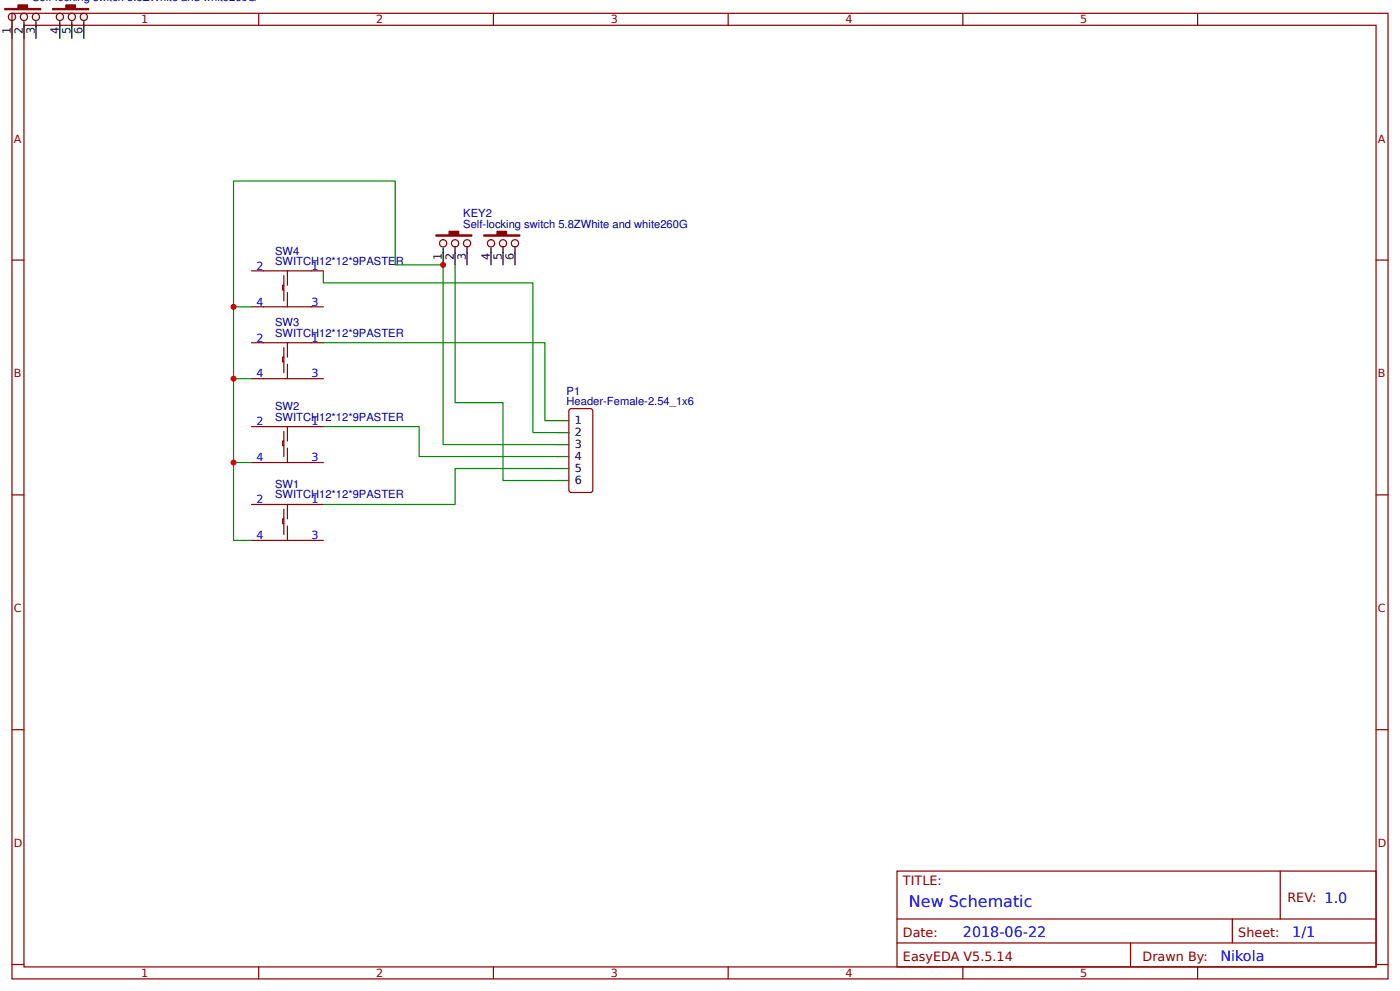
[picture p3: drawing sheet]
<svg xmlns="http://www.w3.org/2000/svg" width="309mm" height="219mm" viewBox="0 0 309 219" stroke-linecap="round" stroke-linejoin="round" font-family="sans-serif">
<g fill="none" stroke="#800" stroke-width=".26">
<path d="M2.6 2.9h304.1v213.3h-304.1zM5.3 5.6h298.7v207.9h-298.7zM57.1 2.9v2.7M109 2.9v2.7M160.9 2.9v2.7M212.7 2.9v2.7M264.6 2.9v2.7M2.6 57.4h2.7M55.6 59.8h15.8M63.5 59.8v3.2M97.9 52.9a.81 .81 0 0 0-.7 1.1 .81 .81 0 0 0 1.2 .4 .81 .81 0 0 0-.1-1.3l-.4-.2M304 57.4h2.7"/>
<path d="M55.6 75.7h15.8M55.6 67.8h15.8M62.7 78.9h-.3v1h.3M62.7 63h-.3v1.1h.3M62.7 60.9v5.5M62.7 76.8v5.5M63.5 64.6v3.2M63.5 75.7v3.2M55.6 94.2h15.8M55.6 83.6h15.8M62.7 97.4h-.3v1.1h.3M62.7 95.3v5.5"/>
<path d="M63.5 80.5v3.1M63.5 94.2v3.2M63.5 99v3.2M125.7 90.5l.5-.3h4.2l.3 .1 .3 .5v17.4l-.1 .3-.5 .3h-4.2l-.3-.1-.2-.5zM2.6 109.3h2.7M55.6 111.4h15.8M55.6 119.4h15.8M55.6 102.2h15.8M62.7 114.6h-.3v1h.3M62.7 112.5v5.5M63.5 111.4v3.2M63.5 116.2v3.2"/>
<path d="M304 109.3h2.7M2.6 161.2h2.7M304 161.2h2.7M198.2 192.4h105.8v21.1h-105.8zM282.8 192.4v10.6M2.6 213h2.7M57.1 213.5v2.7M109 213.5v2.7M160.9 213.5v2.7M198.2 203h105.8M198.2 208.3h105.8M212.7 213.5v2.7"/>
<path d="M249.8 208.3v5.2M264.6 213.5v2.7M272.3 203v5.3M304 213h2.7"/>
<circle cx="2.6" cy="3.7" r=".8"/>
<circle cx="5.3" cy="3.7" r=".8"/>
<circle cx="7.9" cy="3.7" r=".8"/>
<circle cx="13.2" cy="3.7" r=".8"/>
<circle cx="15.9" cy="3.7" r=".8"/>
<circle cx="18.5" cy="3.7" r=".8"/>
<circle cx="100.5" cy="53.7" r=".8"/>
<circle cx="103.2" cy="53.7" r=".8"/>
<circle cx="108.5" cy="53.7" r=".8"/>
<circle cx="111.1" cy="53.7" r=".8"/>
<circle cx="113.8" cy="53.7" r=".8"/>
</g>
<g fill="none" stroke="#000" stroke-width=".26">
<path d="M2.6 4.8v3.7M5.3 4.8v3.7M7.9 4.8v3.7M13.2 4.8v3.7M15.9 4.8v3.7M18.5 4.8v3.7M97.9 54.8v3.7M100.5 54.8v3.7M103.2 54.8v3.7M108.5 54.8v3.7M111.1 54.8v3.7M113.8 54.8v3.7"/>
<path d="M123 92.9h2.7M123 95.5h2.7M123 98.2h2.7M123 100.8h2.7M123 103.5h2.7M123 106.1h2.7"/>
</g>
<g fill="#800" stroke="#800" stroke-width=".26">
<path d="M1.1 1.9h2.9v-.8h2.1v.8h2.9v.2h-7.9z"/>
<path d="M11.6 1.9h3v-.8h2.1v.8h2.9v.2h-8z"/>
<path d="M96.3 51.9h2.9v-.8h2.1v.8h2.9v.2h-7.9z"/>
<path d="M106.9 51.9h2.9v-.8h2.1v.8h2.9v.2h-7.9z"/>
</g>
<path d="M71.4 59.8v2.7h46.3v33h5.3M100.5 58.5v30.4h10.6v17.2h11.9M51.6 67.8v-27.8h35.7v18.5h10.6v39.7h25.1M55.6 67.8h-4v15.8h4M71.4 75.7h49v17.2h2.6M51.6 83.6v18.6h4M71.4 94.2h21.2v6.6h30.4M51.6 102.2v17.2h4M123 103.5h-22.5v7.9h-29.1" fill="none" stroke="#080" stroke-width=".26"/>
<g fill="#c00">
<circle cx="97.9" cy="58.5" r=".66"/>
<circle cx="51.6" cy="83.6" r=".66"/>
<circle cx="51.6" cy="102.2" r=".66"/>
<circle cx="51.6" cy="67.8" r=".66"/>
</g>
<text font-size="3.5" fill="#00f" x="200.8" y="200.3">New Schematic</text>
<g font-size="3.2" fill="#00f">
<text x="212.7" y="206.9">2018-06-22</text>
<text x="285.5" y="206.9">1/1</text>
<text x="269.6" y="212.2">Nikola</text>
</g>
<g font-size="2.8" fill="#800">
<text x="199.5" y="195.6">TITLE:</text>
<text x="284.4" y="199.3">REV: 1.0</text>
<text x="199.5" y="206.9">Date:</text>
<text x="273.6" y="206.9">Sheet:</text>
<text x="199.5" y="212.2">EasyEDA V5.5.14</text>
<text x="252.4" y="212.2">Drawn By:</text>
</g>
<g font-size="2.5" fill="#000080">
<text x="7.1" y=".3">Self locking switch 5.8ZWhite and white260G</text>
<text x="102.4" y="50.3">Self-locking switch 5.8ZWhite and white260G</text>
<text x="102.4" y="48">KEY2</text>
<text x="60.8" y="58.5">SWITCH12*12*9PASTER</text>
<text x="60.8" y="56.2">SW4</text>
<text x="60.8" y="74.4">SWITCH12*12*9PASTER</text>
<text x="60.8" y="72.1">SW3</text>
<text x="125.2" y="89.5">Header-Female-2.54_1x6</text>
<text x="125.2" y="87.2">P1</text>
<text x="60.8" y="92.9">SWITCH12*12*9PASTER</text>
<text x="60.8" y="90.6">SW2</text>
<text x="60.8" y="107.8">SW1</text>
<text x="60.8" y="110.1">SWITCH12*12*9PASTER</text>
</g>
<g font-size="2.5" fill="#800">
<text x="31.2" y="5.2">1</text>
<text x="83.1" y="5.2">2</text>
<text x="134.9" y="5.2">3</text>
<text x="186.8" y="5.2">4</text>
<text x="238.7" y="5.2">5</text>
<text x="3" y="31.5">A</text>
<text x="304.4" y="31.5">A</text>
<text x="3" y="83.4">B</text>
<text x="304.4" y="83.4">B</text>
<text x="3" y="135.2">C</text>
<text x="304.4" y="135.2">C</text>
<text x="3" y="187.1">D</text>
<text x="304.4" y="187.1">D</text>
<text x="31.2" y="215.8">1</text>
<text x="83.1" y="215.8">2</text>
<text x="134.9" y="215.8">3</text>
<text x="186.8" y="215.8">4</text>
<text x="238.7" y="215.8">5</text>
</g>
<g font-size="2.5">
<text x="2.4" y="7.4" transform="rotate(-90 2.4 7.4)">1</text>
<text x="5" y="7.4" transform="rotate(-90 5 7.4)">2</text>
<text x="7.7" y="7.4" transform="rotate(-90 7.7 7.4)">3</text>
<text x="13" y="7.4" transform="rotate(-90 13 7.4)">4</text>
<text x="15.6" y="7.4" transform="rotate(-90 15.6 7.4)">5</text>
<text x="18.3" y="7.4" transform="rotate(-90 18.3 7.4)">6</text>
<text x="97.6" y="57.4" transform="rotate(-90 97.6 57.4)">1</text>
<text x="100.3" y="57.4" transform="rotate(-90 100.3 57.4)">2</text>
<text x="102.9" y="57.4" transform="rotate(-90 102.9 57.4)">3</text>
<text x="108.2" y="57.4" transform="rotate(-90 108.2 57.4)">4</text>
<text x="110.9" y="57.4" transform="rotate(-90 110.9 57.4)">5</text>
<text x="113.5" y="57.4" transform="rotate(-90 113.5 57.4)">6</text>
<text x="127" y="93.7">1</text>
<text x="127" y="96.3">2</text>
<text x="127" y="99">3</text>
<text x="127" y="101.6">4</text>
<text x="127" y="104.3">5</text>
<text x="127" y="106.9">6</text>
</g>
<g font-size="2.5" fill="#00f">
<text x="56.6" y="59.6">2</text>
<text x="68.8" y="59.6">1</text>
<text x="56.6" y="67.5">4</text>
<text x="68.8" y="67.5">3</text>
<text x="56.6" y="75.4">2</text>
<text x="68.8" y="75.4">1</text>
<text x="56.6" y="83.4">4</text>
<text x="68.8" y="83.4">3</text>
<text x="56.6" y="94">2</text>
<text x="68.8" y="94">1</text>
<text x="56.6" y="101.9">4</text>
<text x="68.8" y="101.9">3</text>
<text x="56.6" y="111.2">2</text>
<text x="68.8" y="111.2">1</text>
<text x="56.6" y="119.1">4</text>
<text x="68.8" y="119.1">3</text>
</g>
</svg>
